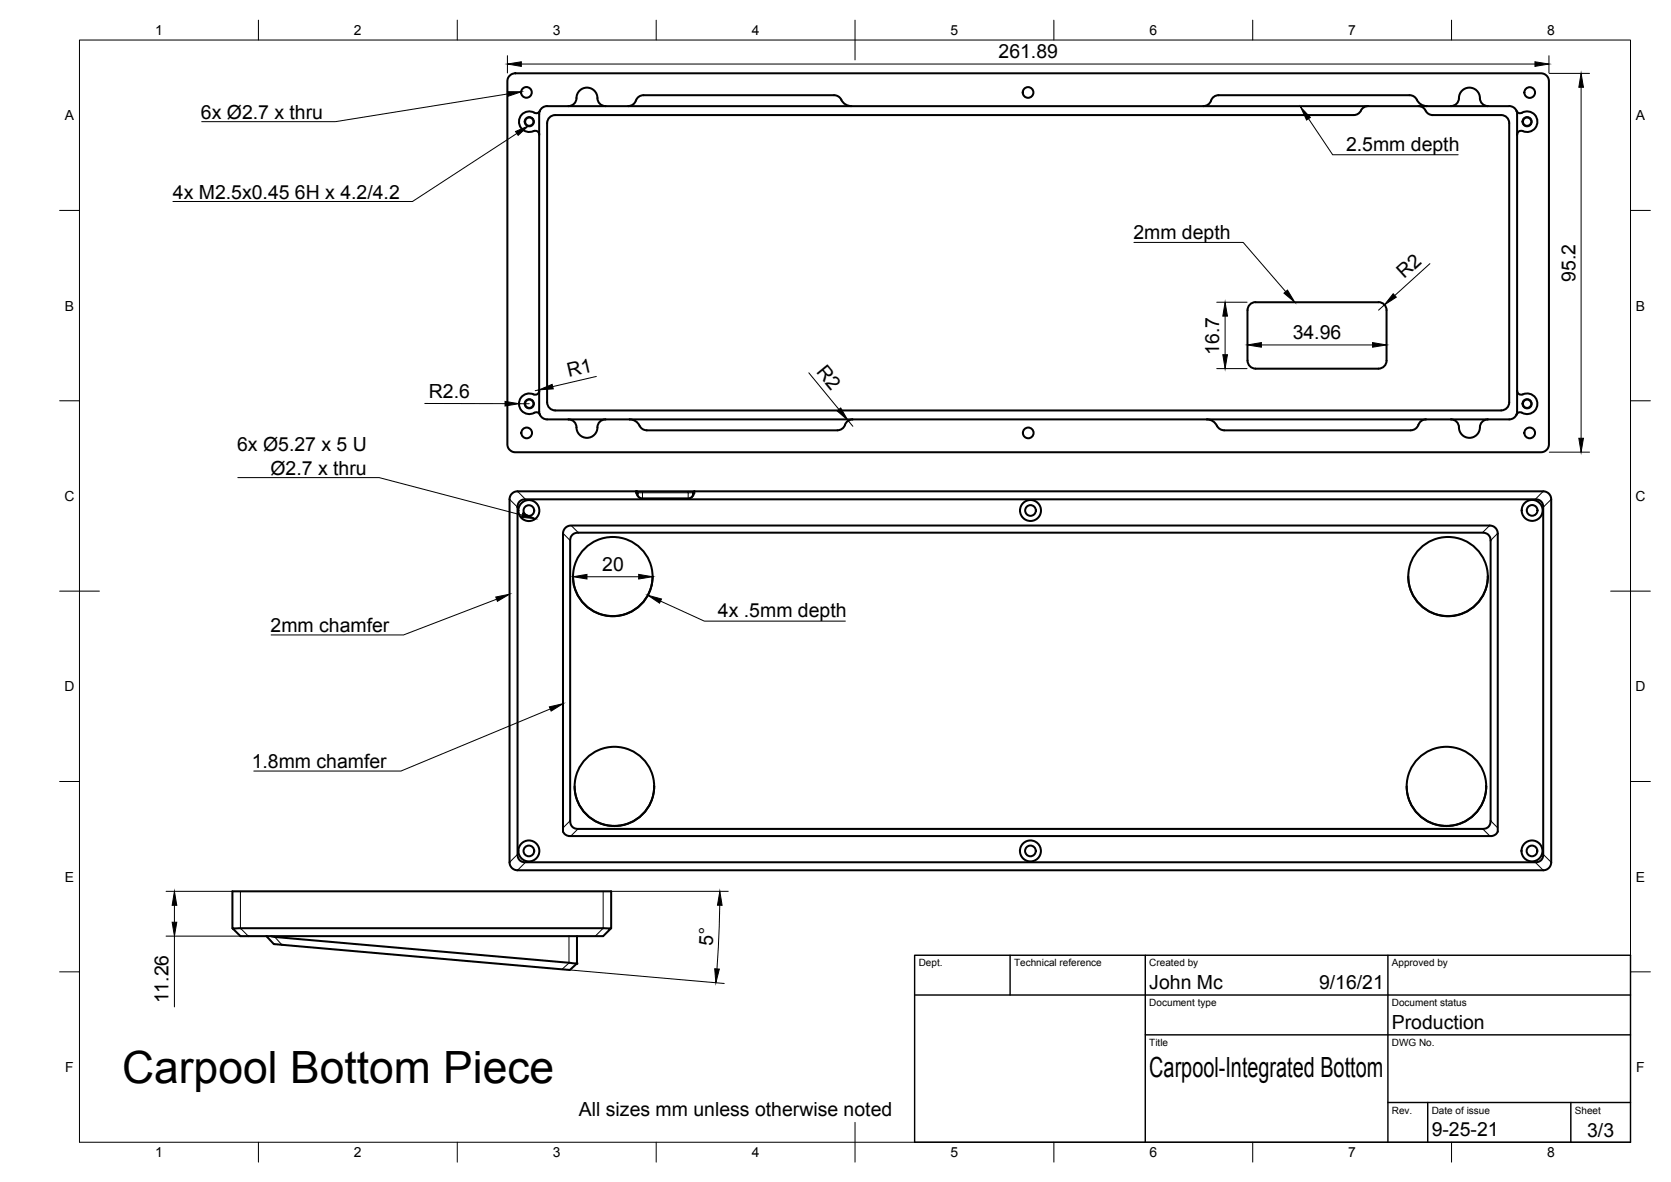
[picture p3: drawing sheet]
<svg xmlns="http://www.w3.org/2000/svg" width="420mm" height="297mm" viewBox="0 0 420 297" stroke-linecap="round" stroke-linejoin="round" font-family="sans-serif">
<!-- layer: Visible -->
<g fill="none" stroke="#000" stroke-width=".51">
<path d="M128 19.2l.6-.5 .9-.3h258.1l.6 .2 1 .8 .3 .9v91.4l-.2 .7-.7 .9-1 .4h-258.1l-.7-.2-1-.8-.2-1v-91.4zM135.8 27.9l-.4 .4-.8 .1a2.63 2.63 0 0 0-4.1 2.1 2.63 2.63 0 0 0 3.9 2.4l.9 .3 .3 .7M137.6 26.7h241.9a2 2 0 0 1 1.8 1.1M137.6 30.9v70.2M137.6 26.7a2 2 0 0 0-2 2v74.7a2 2 0 0 0 2 2M139.6 28.9a2 2 0 0 0-2 2M142.9 26.7a2.19 2.19 0 0 0 2.1-2.6 2.7 2.7 0 0 1 3.2-2 2.7 2.7 0 0 1 2.1 3.1 2 2 0 0 0 1.9 1.5M159.9 25.3a2 2 0 0 1-1.9 1.4M159.9 25.3a2 2 0 0 1 1.9-1.4h47.9a2.28 2.28 0 0 1 2.1 1.6 2.74 2.74 0 0 0 2.2 1.2M344 26.7a2.25 2.25 0 0 0-2.1 1.5 2 2 0 0 1-1.5 .7h-200.8M354.4 23.9h-48a2.24 2.24 0 0 0-2.1 1.8 2 2 0 0 1-1.7 1M354.4 23.9a2.28 2.28 0 0 1 2.1 1.6 2.74 2.74 0 0 0 2.2 1.2"/>
<path d="M356.6 26.7a2.25 2.25 0 0 1 2.1 1.5 2 2 0 0 0 1.5 .7h17.3a2 2 0 0 1 2 2v70.2a2 2 0 0 1-2 2l-237.9 .1M364.8 26.7a2.19 2.19 0 0 0 2.1-2.6 2.7 2.7 0 0 1 3.2-2 2.7 2.7 0 0 1 2.1 3.1 2 2 0 0 0 1.9 1.5M381.3 27.9l.3 .4 .8 .1a2.63 2.63 0 0 1 4.2 2.1 2.63 2.63 0 0 1-4 2.4l-.9 .3-.2 .7M381.3 27.8l.2 .9M381.5 28.7v74.7M314.3 76.5l.9-.5 .5-.1h30.9a2 2 0 0 1 2 2v12.7a2.04 2.04 0 0 1-2 2.1l-30.9-.1a2.04 2.04 0 0 1-2-2v-12.7l.1-.5zM135.6 98.2a1.02 1.02 0 0 1-1.4 .9 2.61 2.61 0 0 0-3.7 2.7 2.61 2.61 0 0 0 4.1 1.8l.8 .2 .4 .4M381.5 98.2a1.01 1.01 0 0 0 1.4 .9 2.61 2.61 0 0 1 3.7 2.6 2.61 2.61 0 0 1-4.2 1.9l-.8 .2-.3 .4M137.6 101.1a2 2 0 0 0 2 2M142.9 105.4a2.19 2.19 0 0 1 2.1 2.6 2.7 2.7 0 0 0 3.2 2 2.7 2.7 0 0 0 2.1-3.1 2 2 0 0 1 1.9-1.5M158.3 105.4a2.96 2.96 0 0 1 2.7 2 2.11 2.11 0 0 0 1.6 .7h48a2 2 0 0 0 1.9-1.3M214.4 105.4a2 2 0 0 0-1.9 1.4"/>
<path d="M303.5 105.4a2.74 2.74 0 0 1 2.5 1.6M356.6 106.8a2 2 0 0 1-1.9 1.3h-46.9a2.09 2.09 0 0 1-1.8-1.1M358.6 105.4a2 2 0 0 0-1.9 1.4M364.8 105.4a2.19 2.19 0 0 1 2.1 2.6 2.7 2.7 0 0 0 3.2 2 2.7 2.7 0 0 0 2.1-3.1 2 2 0 0 1 1.9-1.5M381.3 104.2a2 2 0 0 1-1.8 1.2h-241.9M381.5 103.4l-.2 .8M130.6 126.1l1.2-.6 255 .1 .8 .5 .4 1.1-.1 88.3-.5 .7-1.1 .5-255-.1-.7-.5-.5-1.1v-87.8zM142 132.8l.8-.6 .8-.1 231.6 .1 .9 .6 .5 1.2v74.1a1.7 1.7 0 0 1-2 2h-231.5l-1.2-.5a1.46 1.46 0 0 1-.3-1.5v-74.1zM143.9 134.4l.6-.4 .8-.1h228.1l1 .6 .4 1.2v70.7l-.2 .8a1.82 1.82 0 0 1-1.8 1.1l-228-.1a1.82 1.82 0 0 1-1.4-1.9v-70.6l.1-.8zM159.9 123.5h-29.9l-1.2 .4-.6 .9-.1 92 .4 1 .9 .8 .5 .1h258.2l1-.3 .8-.9 .1-.6v-91.5l-.3-1-.9-.8-.6-.1h-213.6M160.3 124.1l.3 .8 .8 .4h11.8l.8-.5 .3-.7M174.6 123.5l-.3 .1v.5l.3-.2"/>
<path d="M174.6 123.5h-14.7l.3 .1 .1 .5-.4-.2M144.1 144.9a10 10 0 0 0 10 9.9 10 10 0 0 0 10-9.9M354.1 144.9a10 10 0 0 0 10 9.9 10 10 0 0 0 10-9.9M144.5 197.6a10 10 0 0 0 10 9.9 10 10 0 0 0 10-9.9M353.7 197.6a10 10 0 0 0 10 9.9 10 10 0 0 0 10-9.9M58.4 233.3v-9.3h95.3v9.3M58.4 233.3h95.3l-2 2h-91.2zM67 235.3l1.8 1.9 .6 .1 73.8 6.5 1.9-1.7M68.2 235.3l.9 .2 75.6 6.6h.4v-6.8"/>
<circle cx="132.4" cy="23.2" r="1.34"/>
<circle cx="133.1" cy="30.6" r="1.05"/>
<circle cx="258.5" cy="23.2" r="1.34"/>
<circle cx="384" cy="30.6" r="1.05"/>
<circle cx="384.6" cy="23.3" r="1.34"/>
<circle cx="132.4" cy="108.8" r="1.34"/>
<circle cx="133.1" cy="101.5" r="1.05"/>
<circle cx="258.5" cy="108.8" r="1.34"/>
<circle cx="384" cy="101.5" r="1.05"/>
<circle cx="384.6" cy="108.8" r="1.34"/>
<circle cx="133" cy="128.3" r="1.34"/>
<circle cx="133" cy="128.3" r="2.64"/>
<circle cx="259.1" cy="128.3" r="1.34"/>
<circle cx="259.1" cy="128.3" r="2.64"/>
<circle cx="385.2" cy="128.3" r="1.34"/>
<circle cx="385.2" cy="128.3" r="2.64"/>
<circle cx="154.1" cy="144.9" r="10"/>
<circle cx="364.1" cy="144.9" r="10"/>
<circle cx="154.5" cy="197.6" r="10"/>
<circle cx="363.7" cy="197.6" r="10"/>
<circle cx="133" cy="213.8" r="1.34"/>
<circle cx="133" cy="213.8" r="2.64"/>
<circle cx="259.1" cy="213.8" r="1.34"/>
<circle cx="259.1" cy="213.8" r="2.64"/>
<circle cx="385.2" cy="213.8" r="1.34"/>
<circle cx="385.2" cy="213.8" r="2.64"/>
</g>
<!-- layer: Visible Narrow -->
<g fill="none" stroke="#000" stroke-width=".25">
<path d="M128.1 125.5l2 2M130.1 123.5l2 2M141.6 134l1.8 1.8M143.6 132.1l1.8 1.8M159.9 123.5l.1 .7 .3 .5 .5 .4 .6 .2h11.9l1-.6 .3-1.2M161.5 123.5a.29 .29 0 0 1-.1 .4 .29 .29 0 0 1-.3-.1h-.8M173 123.5v.3h-11.5v1.5M174.3 123.8h-1.3v1.5M374.5 132.1l-1.8 1.8M376.6 134l-1.8 1.8M388 123.5l-2 2M390 125.5l-2 2"/>
<path d="M130.1 214.7l-2 2M132.1 216.7l-2 2M143.4 206.3l-1.8 1.8M145.3 208.3l-1.8 1.8M372.8 208.3l1.8 1.8M374.8 206.3l1.8 1.8M386 216.7l2 2M388 214.7l2 2M60.5 224v9.3l1.9 2M69.1 235.5l1.8 1.9M143.1 235.3v6.6M151.7 224v9.3l-2 2"/>
<path d="M143.1 241.9l-1.8 1.7"/>
<circle cx="133.1" cy="30.6" r="1.28"/>
<circle cx="384" cy="30.6" r="1.28"/>
<circle cx="133.1" cy="101.5" r="1.28"/>
<circle cx="384" cy="101.5" r="1.28"/>
</g>
<!-- layer: Visible -->
<circle cx="145.1" cy="242.1" r=".24" fill="#000" stroke="#000" stroke-width=".25"/>
<!-- layer: Border -->
<g fill="none" stroke="#000" stroke-width=".25">
<path d="M20 10.1h390v276.9h-390zM65 5.1v5M115 5.1v5M165 5.1v5M215 5.1v10M265 5.1v5M315 5.1v5M365 5.1v5M15 52.9h5M410 52.9h5M15 100.7h5M410 100.7h5"/>
<path d="M15 148.6h10M405 148.6h10M15 196.4h5M410 196.4h5M15 244.2h5M410 244.2h5M65 287v5M115 287v5M165 287v5M215 282.1v9.9M265 287v5M315 287v5"/>
<path d="M365 287v5"/>
</g>
<!-- layer: TitleBlock -->
<path d="M230 240.1h180v46.9h-180zM230 250h180M254 240.1v9.9M288 240.1v46.9M349 240.1v46.9M288 260.1h122M349 277.1h61M359 277.1v9.9M395 277.1v9.9" fill="none" stroke="#000" stroke-width=".36"/>
<!-- layer: Annotations -->
<path d="M127.6 23l3.5 .1-3.3 1.1zM129.6 33l3.3-1.4-2.6 2.4zM327 26.9l2.5 2.6-1 .7zM322.8 73.7l.9-.8 1.9 3.1zM131.4 128.9l3.3 1.5-3.6-.4zM124.7 150l3.4-.7-3 1.8zM162.9 149.6l3.4 .9-.5 1.1zM138.1 177.6l3.5-.8-3 1.9z" fill="#000" stroke="#000" stroke-width=".25"/>
<path d="M127.7 23.6l-43.3 7h-33.7M130 33.5l-26.3 17.1h-60.2M329 29.8l6.1 9.1h31.5M285.1 60.9h27.5l10.7 12.4M59.8 120h35.5l36 9.5M124.9 150.6l-23.4 9h-33.3M166.1 151.1l11 5h35.5M138.3 178.2l-37.5 15.6h-37" fill="none" stroke="#000" stroke-width=".25"/>
<!-- layer: Dimensions -->
<g fill="none" stroke="#000" stroke-width=".25">
<path d="M127.6 14v4.3M131.1 16.1h254.9M389.5 14v4.3M389.6 18.4h10.1M397.6 21.9v88.2M305.9 76h7.7M308 79.4v9.7M348.1 76.6l-1.5 1.3M359.5 66.3l-8.8 8M135.6 98l-1 .2M149.9 94.6l-10.9 2.6M203.4 93.7l7.5 9.2"/>
<path d="M305.9 92.6h7.7M317.2 86.7h27.9M106.8 101.4h20.2M130.5 101.5h2.6M213.2 105.6l1.2 1.5M389.6 113.6h10.1M144.1 147h.1M147.6 144.9h13M164.1 147h.1M41.8 224h16.6M41.8 235.3h18.5M43.9 227.5v4.3"/>
<path d="M43.9 235.3v17.7M153.8 224h29.3M181 227.5l-.7 16M143.4 243.8l38.7 3.3"/>
</g>
<g fill="#000" stroke="#000" stroke-width=".25">
<path d="M127.6 16.1l3.5-.6v1.2zM386 15.5l3.5 .6-3.5 .6zM397.6 18.4l.5 3.5h-1.1zM308 76l.6 3.4h-1.1zM350.3 73.8l.8 .9-3 1.9zM135.6 98l3.2-1.4 .3 1.1zM307.5 89.1h1.1l-.6 3.5zM313.7 86.7l3.5-.6v1.2zM345.1 86.1l3.5 .6-3.5 .6zM127 100.9l3.5 .6-3.5 .5zM210.5 103.3l.9-.8 1.8 3.1zM397 110.1h1.1l-.5 3.5z"/>
<path d="M144.1 144.9l3.5-.6v1.2zM160.6 144.3l3.5 .6-3.5 .6zM43.9 224l.5 3.5h-1.1zM43.3 231.8h1.1l-.5 3.5zM181 224l.6 3.5h-1.2zM179.7 243.4l1.2 .1-.9 3.5z"/>
</g>
<text font-size="11.2" x="30.7" y="272.1">Carpool Bottom Piece</text>
<text font-size="7" x="289" y="270.6">Carpool-Integrated Bottom</text>
<g font-size="4.9">
<text x="251.1" y="14.7">261.89</text>
<text x="50.5" y="29.9">6x Ø2.7 x thru</text>
<text x="338.5" y="37.9">2.5mm depth</text>
<text x="43.5" y="49.9">4x M2.5x0.45</text>
<text x="74.2" y="49.9">6H x 4.2/4.2</text>
<text x="285" y="60">2mm depth</text>
<text x="353.1" y="70.2" transform="rotate(-42 353.1 70.2)">R2</text>
<text x="396.1" y="70.8" transform="rotate(-90 396.1 70.8)">95.2</text>
<text x="306.6" y="89.2" transform="rotate(-90 306.6 89.2)">16.7</text>
<text x="325" y="85.2">34.96</text>
<text x="143" y="94.8" transform="rotate(-13 143 94.8)">R1</text>
<text x="205.1" y="93.6" transform="rotate(50 205.1 93.6)">R2</text>
<text x="107.8" y="99.9">R2.6</text>
<text x="59.6" y="113.4">6x Ø5.27 x 5 U</text>
<text x="68" y="119.3">Ø2.7 x thru</text>
<text x="151.4" y="143.5">20</text>
<text x="180.5" y="155.1">4x .5mm depth</text>
<text x="68" y="158.8">2mm chamfer</text>
<text x="63.3" y="193.1">1.8mm chamfer</text>
<text x="179.2" y="237.7" transform="rotate(-88 179.2 237.7)">5°</text>
<text x="289" y="248.5">John Mc</text>
<text x="331.7" y="248.5">9/16/21</text>
<text x="42.4" y="252.2" transform="rotate(-90 42.4 252.2)">11.26</text>
<text x="350" y="258.6">Production</text>
<text x="145.6" y="280.4">All sizes mm unless otherwise noted</text>
<text x="360" y="285.5">9-25-21</text>
<text x="399.1" y="285.7">3/3</text>
</g>
<g font-size="3.5">
<text x="39" y="8.8">1</text>
<text x="89" y="8.8">2</text>
<text x="139" y="8.8">3</text>
<text x="189" y="8.8">4</text>
<text x="239" y="8.8">5</text>
<text x="289" y="8.8">6</text>
<text x="339" y="8.8">7</text>
<text x="389" y="8.8">8</text>
<text x="16.3" y="30.2">A</text>
<text x="411.3" y="30.2">A</text>
<text x="16.3" y="78">B</text>
<text x="411.3" y="78">B</text>
<text x="16.2" y="125.9">C</text>
<text x="411.2" y="125.9">C</text>
<text x="16.2" y="173.7">D</text>
<text x="411.2" y="173.7">D</text>
<text x="16.3" y="221.6">E</text>
<text x="411.3" y="221.6">E</text>
<text x="16.4" y="269.4">F</text>
<text x="411.4" y="269.4">F</text>
<text x="39" y="290.8">1</text>
<text x="89" y="290.8">2</text>
<text x="139" y="290.8">3</text>
<text x="189" y="290.8">4</text>
<text x="239" y="290.8">5</text>
<text x="289" y="290.8">6</text>
<text x="339" y="290.8">7</text>
<text x="389" y="290.8">8</text>
</g>
<g font-size="2.5">
<text x="231" y="242.9">Dept.</text>
<text x="255" y="242.9">Technical reference</text>
<text x="289" y="242.9">Created by</text>
<text x="350" y="242.9">Approved by</text>
<text x="289" y="252.8">Document type</text>
<text x="350" y="252.8">Document status</text>
<text x="289" y="262.9">Title</text>
<text x="350" y="262.9">DWG No.</text>
<text x="350" y="279.9">Rev.</text>
<text x="360" y="279.9">Date of issue</text>
<text x="396" y="279.9">Sheet</text>
</g>
</svg>
